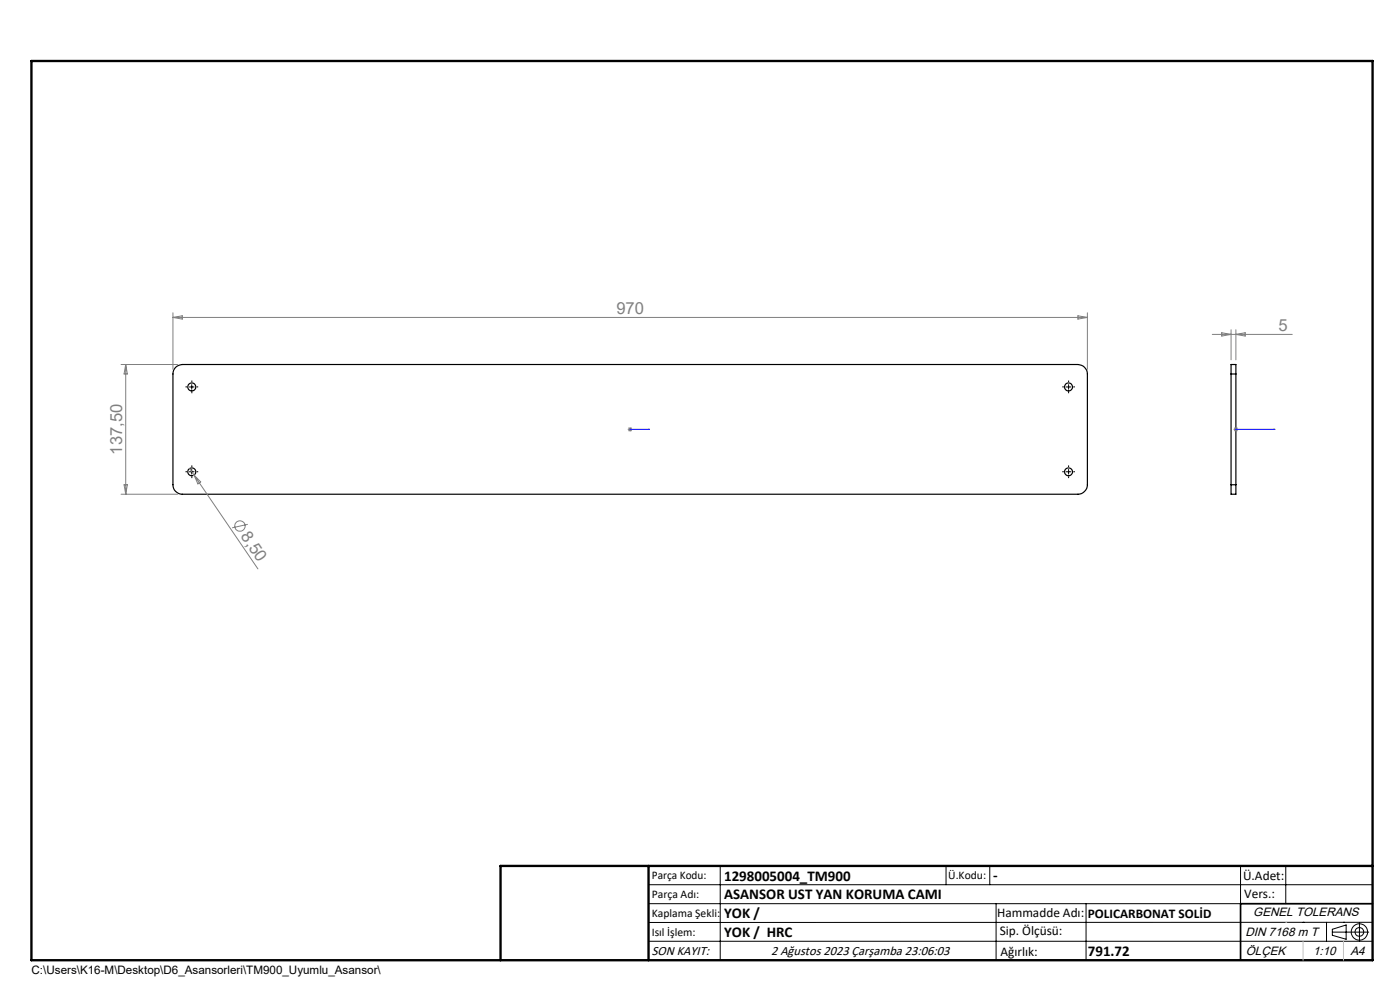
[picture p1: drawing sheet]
<svg xmlns="http://www.w3.org/2000/svg" width="297mm" height="210mm" viewBox="0 0 297 210" stroke-linecap="round" stroke-linejoin="round" font-family="sans-serif">
<g fill="none" stroke="#000" stroke-width=".25">
<path d="M37.3 77.9l.6-.4 .8-.2h190a2.05 2.05 0 0 1 2 2v23.5a2.05 2.05 0 0 1-2 2h-190a1.99 1.99 0 0 1-2-2v-23.5l.1-.7zM261.2 79.3v-2h1v2M261.2 79.3v23.5M261.2 79.3h1M262.2 79.3v23.5M261.2 102.8v2h1v-2M261.2 102.8h1M106.2 203.7h185"/>
<circle cx="40.7" cy="82.1" r=".85"/>
<circle cx="226.7" cy="82.1" r=".84"/>
<circle cx="40.7" cy="100.1" r=".85"/>
<circle cx="226.7" cy="100.1" r=".84"/>
</g>
<g fill="none" stroke="#808080" stroke-width=".21">
<path d="M25.7 77.3h12M26.7 77.3v27.5M26.7 77.3l.3 2h-.7zM36.7 66.3v12M36.7 67.3h194M36.7 67.3l2-.3v.7zM228.7 67l2 .3-2 .4zM230.7 66.3v12M257.2 70.9h16.9M259.2 70.6l2 .3-2 .4zM261.2 69.9v6.4M262.2 69.9v6.4"/>
<path d="M262.2 70.9l2-.3v.7zM40.2 99.4l1 1.4M133.2 91.1h1M133.3 90.7l.7 .7M133.7 90.6v1M134 90.7l-.7 .7M261.7 91.1h1M261.8 90.7l.7 .7M262.2 90.6v1M262.5 90.7l-.7 .7M25.7 104.8h12M26.3 102.8h.7l-.3 2z"/>
<path d="M41.2 100.8l13.5 19.9M41.2 100.8l1.4 1.4-.6 .4zM52.6 111.2l-3.4 .8"/>
<circle cx="50.9" cy="111.6" r="1.1"/>
</g>
<g fill="none" stroke="#000" stroke-width=".21">
<path d="M40.2 82.1h1M40.7 81.6v1M40.7 99.6v1M226.2 82.1h1M226.7 81.6v1M226.7 99.6v1M40.2 100.1h1M226.2 100.1h1M137.6 187.7h153.6M137.6 191.7h153.6M137.6 199.7h153.6M152.8 183.7v20"/>
<path d="M200.7 183.7v4M210 183.7v4M211.3 191.7v12M230.4 191.7v12M263.2 183.7v20M272.8 183.7v8M276.4 195.6h.1M281.4 195.6v4.1M282.6 197.7h7.8M282.6 197.1l3-.9v3l-3-.8zM285 195.6h.1M288.4 195.8v3.8"/>
<path d="M291.2 195.6l-153.6 .1"/>
<circle cx="288.4" cy="197.7" r="1.74"/>
<circle cx="288.4" cy="197.7" r=".93"/>
</g>
<path d="M133.6 91.1h.2zM133.7 91.1h.1M133.7 91.1h4.1M137.8 91.1h-.4h.4M262.1 91.1h.2zM262.2 91.1h.1M262.2 91.1h8.3M270.5 91.1h-.4h.4" fill="none" stroke="#00f" stroke-width=".21"/>
<g fill="none" stroke="#000" stroke-width=".21" stroke-dasharray="15.2 1.3 1.3 1.3" stroke-linecap="butt">
<path d="M39.7 82.1h-.4M40.7 99.1v-.4M40.7 81.1v-.4M40.7 83.1v.3M41.7 82.1h.3M225.7 82.1h-.4M226.7 99.1v-.4M226.7 81.1v-.4M226.7 83.1v.3M227.7 82.1h.3M39.7 100.1h-.4M40.7 101.1v.3"/>
<path d="M41.7 100.1h.3M225.7 100.1h-.4M226.7 101.1v.3M227.7 100.1h.3"/>
</g>
<path d="M291.2 191.7h-28v12" fill="none" stroke="#000" stroke-width=".35"/>
<path d="M6.7 12.9h284.5v190.8h-284.5zM137.6 183.7v20M291.2 183.7h-185v20" fill="none" stroke="#000" stroke-width=".5"/>
<path d="M272.8 195.6h.1M276.4 199.7v4M285 199.7v4" fill="none" stroke="#c0c0c0" stroke-width=".21"/>
<g fill="#00f">
<path d="M137.4 91.1h.4zM133.6 91.1h.2z"/>
<path d="M262.1 91.1h.2zM270.1 91.1h.4z"/>
</g>
<g font-size="3.5" fill="#808080">
<text x="130.8" y="66.5">970</text>
<text x="271.2" y="70.1">5</text>
<text x="25.9" y="96.5" transform="rotate(-90 25.9 96.5)">137,50</text>
<text x="51" y="113.7" transform="rotate(56 51 113.7)">8,50</text>
</g>
<g font-size="3.2">
<text x="153.6" y="186.8">1298005004_TM900</text>
<text x="153.6" y="190.8">ASANSOR UST YAN KORUMA CAMI</text>
<text x="210.7" y="186.6">-</text>
<text x="153.6" y="194.8">YOK /</text>
<text x="153.6" y="198.8">YOK / HRC</text>
<text x="230.8" y="202.8">791.72</text>
</g>
<g font-size="2.8">
<text x="263.7" y="186.7">Ü.Adet:</text>
<text x="263.9" y="190.5">Vers.:</text>
<text x="211.5" y="194.5">Hammadde Adı:</text>
<text x="230.8" y="194.7">POLICARBONAT SOLİD</text>
<text x="138.3" y="202.6">SON KAYIT:</text>
<text x="163.6" y="202.6">2 Ağustos 2023 Çarşamba 23:06:03</text>
<text x="212.1" y="198.4">Sip. Ölçüsü:</text>
<text x="212.2" y="202.7">Ağırlık:</text>
</g>
<g font-size="2.6">
<text x="265.9" y="194.4">GENEL TOLERANS</text>
<text x="264.2" y="198.5">DIN 7168 m T</text>
<text x="264.3" y="202.6">ÖLÇEK</text>
<text x="278.5" y="202.6">1:10</text>
<text x="286.5" y="202.6">A4</text>
</g>
<g font-size="2.5">
<text x="138.3" y="186.4">Parça Kodu:</text>
<text x="138.3" y="190.5">Parça Adı:</text>
<text x="201.2" y="186.5">Ü.Kodu:</text>
<text x="138.3" y="194.5">Kaplama Şekli:</text>
<text x="138.3" y="198.6">Isıl İşlem:</text>
<text x="6.7" y="206.7">C:\Users\K16-M\Desktop\D6_Asansorleri\TM900_Uyumlu_Asansor\</text>
</g>
</svg>
